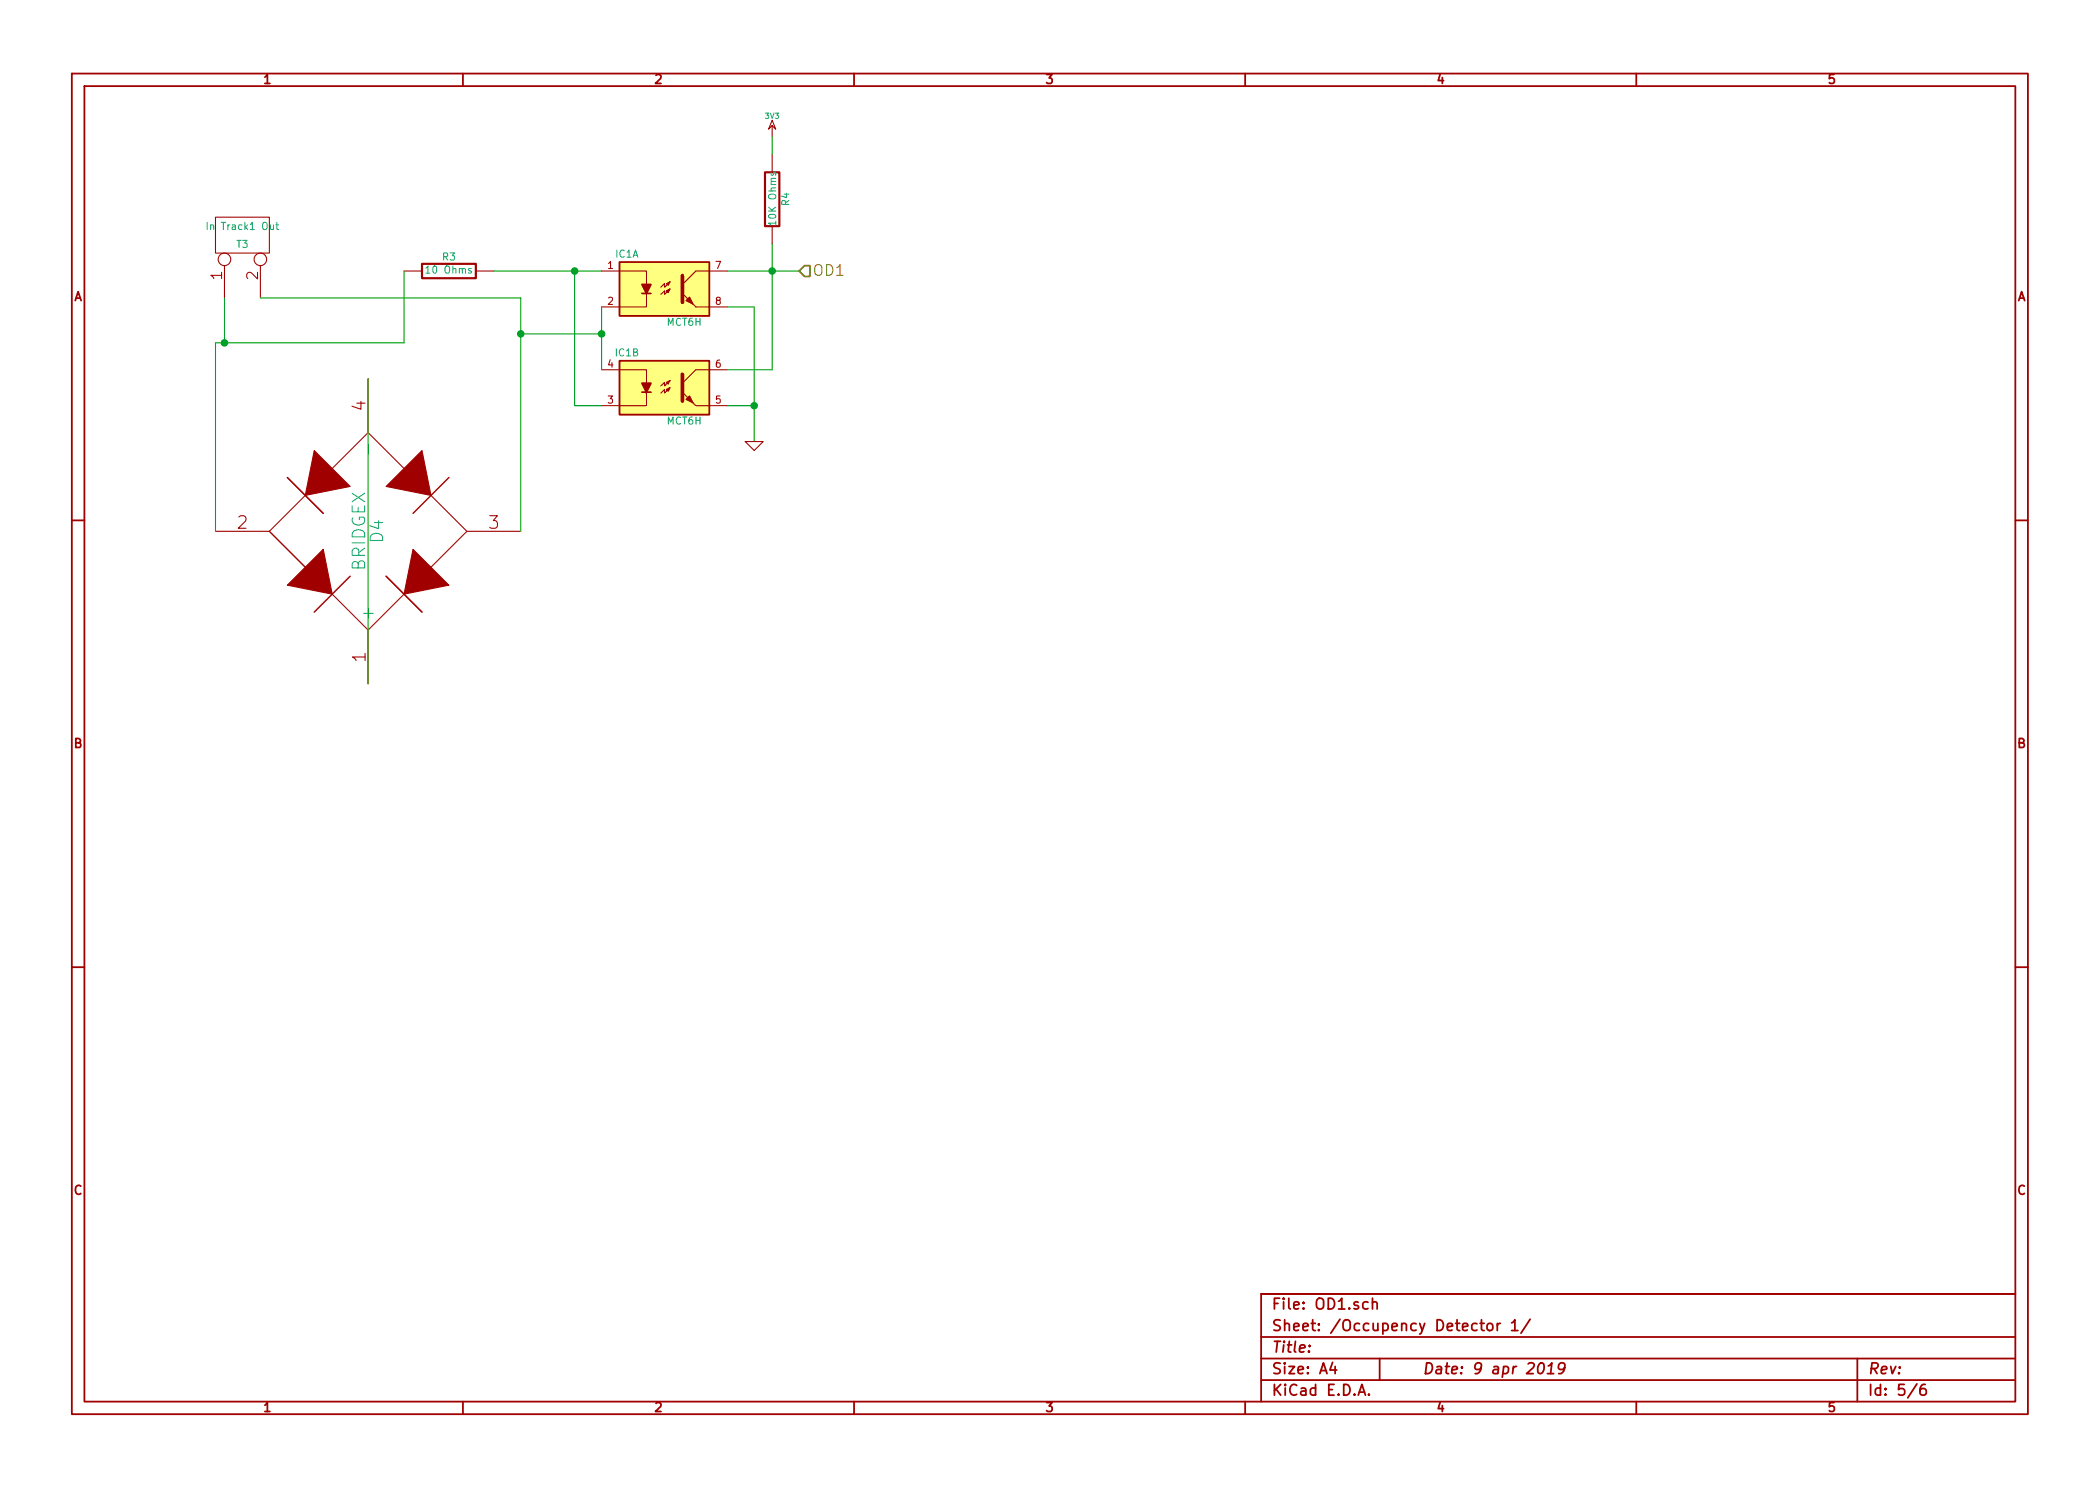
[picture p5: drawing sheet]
EESchema Schematic File Version 2
LIBS:power
LIBS:device
LIBS:transistors
LIBS:conn
LIBS:linear
LIBS:regul
LIBS:74xx
LIBS:cmos4000
LIBS:adc-dac
LIBS:memory
LIBS:xilinx
LIBS:special
LIBS:microcontrollers
LIBS:dsp
LIBS:microchip
LIBS:analog_switches
LIBS:motorola
LIBS:texas
LIBS:intel
LIBS:audio
LIBS:interface
LIBS:digital-audio
LIBS:philips
LIBS:display
LIBS:cypress
LIBS:siliconi
LIBS:opto
LIBS:atmel
LIBS:contrib
LIBS:valves
LIBS:esp32_devboards
LIBS:smalljumper
LIBS:sn65hvd233-ht
LIBS:lm2574n-5
LIBS:MCP23xxx
LIBS:tbd62x83a
LIBS:tc442x
LIBS:mct6h
LIBS:bridge
LIBS:ESP32-HalfSiding-cache
EELAYER 27 0
EELAYER END
$Descr A4 11693 8268
encoding utf-8
Sheet 5 6
Title ""
Date "9 apr 2019"
Rev ""
Comp ""
Comment1 ""
Comment2 ""
Comment3 ""
Comment4 ""
$EndDescr
$Comp
L CONN_2 T?
U 1 1
P 1350 1300
AR Path="/5C70A8FB/5CA369C3" Ref="T?"  Part="1" 
AR Path="/5C70AEE5/5CA369C3" Ref="T?"  Part="1" 
AR Path="/5C7DB984/5CA369C3" Ref="T?"  Part="1" 
AR Path="/5CA26382/5CA369C3" Ref="T3"  Part="1" 
F 0 "T3" V 1300 1300 40  0000 C CNN
F 1 "In Track1 Out" V 1400 1300 40  0000 C CNN
F 2 "~" H 1350 1300 60  0000 C CNN
F 3 "~" H 1350 1300 60  0000 C CNN
	1    1350 1300
	0    -1   -1   0   
$EndComp
$Comp
L R R?
U 1 1
P 2500 1500
AR Path="/5C70A8FB/5C831701" Ref="R?"  Part="1" 
AR Path="/5C70AEE5/5C831701" Ref="R?"  Part="1" 
AR Path="/5C7DB984/5C831701" Ref="R?"  Part="1" 
AR Path="/5CA26382/5C831701" Ref="R3"  Part="1" 
F 0 "R3" V 2580 1500 40  0000 C CNN
F 1 "10 Ohms" V 2507 1501 40  0000 C CNN
F 2 "~" V 2430 1500 30  0000 C CNN
F 3 "~" H 2500 1500 30  0000 C CNN
	1    2500 1500
	0    -1   -1   0   
$EndComp
$Comp
L MCT6H IC?
U 1 1
P 3700 1600
AR Path="/5C70A8FB/5C831704" Ref="IC?"  Part="1" 
AR Path="/5C70AEE5/5C831704" Ref="IC?"  Part="1" 
AR Path="/5C7DB984/5C831704" Ref="IC?"  Part="1" 
AR Path="/5CA26382/5C831704" Ref="IC1"  Part="1" 
F 0 "IC1" H 3490 1790 40  0000 C CNN
F 1 "MCT6H" H 3810 1410 40  0000 C CNN
F 2 "DIP-8__300" H 3540 1420 30  0001 C CIN
F 3 "~" H 3700 1600 60  0000 C CNN
	1    3700 1600
	1    0    0    -1  
$EndComp
$Comp
L MCT6H IC?
U 2 1
P 3700 2150
AR Path="/5C70A8FB/5C831706" Ref="IC?"  Part="2" 
AR Path="/5C70AEE5/5C831706" Ref="IC?"  Part="2" 
AR Path="/5C7DB984/5C831706" Ref="IC?"  Part="2" 
AR Path="/5CA26382/5C831706" Ref="IC1"  Part="2" 
F 0 "IC1" H 3490 2340 40  0000 C CNN
F 1 "MCT6H" H 3810 1960 40  0000 C CNN
F 2 "DIP-8__300" H 3540 1970 30  0001 C CIN
F 3 "~" H 3700 2150 60  0000 C CNN
	2    3700 2150
	1    0    0    -1  
$EndComp
$Comp
L R R?
U 1 1
P 4300 1100
AR Path="/5C70A8FB/5C831709" Ref="R?"  Part="1" 
AR Path="/5C70AEE5/5C831709" Ref="R?"  Part="1" 
AR Path="/5C7DB984/5C831709" Ref="R?"  Part="1" 
AR Path="/5CA26382/5C831709" Ref="R4"  Part="1" 
F 0 "R4" V 4380 1100 40  0000 C CNN
F 1 "10K Ohms" V 4307 1101 40  0000 C CNN
F 2 "~" V 4230 1100 30  0000 C CNN
F 3 "~" H 4300 1100 30  0000 C CNN
	1    4300 1100
	1    0    0    -1  
$EndComp
Wire Wire Line
	2250 1900 2250 1500
Wire Wire Line
	1200 1900 2250 1900
Wire Wire Line
	1250 1900 1250 1650
$Comp
L BRIDGEX D?
U 1 1
P 2050 2950
AR Path="/5C70A8FB/5C8316FD" Ref="D?"  Part="1" 
AR Path="/5C70AEE5/5C8316FD" Ref="D?"  Part="1" 
AR Path="/5C7DB984/5C8316FD" Ref="D?"  Part="1" 
AR Path="/5CA26382/5C8316FD" Ref="D4"  Part="1" 
F 0 "D4" H 2050 3000 70  0000 C CNN
F 1 "BRIDGEX" H 2050 2900 70  0000 C CNN
F 2 "~" H 2050 2950 60  0000 C CNN
F 3 "~" H 2050 2950 60  0000 C CNN
	1    2050 2950
	0    1    1    0   
$EndComp
Wire Wire Line
	2050 2100 2050 3800
Wire Wire Line
	1200 1900 1200 2950
Connection ~ 1250 1900
Wire Wire Line
	1450 1650 2900 1650
Wire Wire Line
	2900 1650 2900 2950
Wire Wire Line
	3350 1700 3350 2050
Wire Wire Line
	2750 1500 3350 1500
Wire Wire Line
	3200 1500 3200 2250
Wire Wire Line
	3200 2250 3350 2250
Wire Wire Line
	4300 2050 4050 2050
Wire Wire Line
	4300 1350 4300 2050
Wire Wire Line
	4050 1500 4450 1500
Wire Wire Line
	4050 1700 4200 1700
Wire Wire Line
	4200 1700 4200 2450
Wire Wire Line
	4200 2250 4050 2250
Connection ~ 3200 1500
Wire Wire Line
	3350 1850 2900 1850
Connection ~ 2900 1850
Connection ~ 3350 1850
Connection ~ 4300 1500
$Comp
L 3V3 #PWR015
U 1 1
P 4300 750
AR Path="/5C70A8FB/5C83170E" Ref="#PWR015"  Part="1" 
AR Path="/5C70AEE5/5C83170E" Ref="#PWR?"  Part="1" 
AR Path="/5C7DB984/5C83170E" Ref="#PWR014"  Part="1" 
AR Path="/5CA26382/5C83170E" Ref="#PWR033"  Part="1" 
F 0 "#PWR033" H 4300 710 30  0001 C CNN
F 1 "3V3" H 4300 860 30  0000 C CNN
F 2 "" H 4300 750 60  0000 C CNN
F 3 "" H 4300 750 60  0000 C CNN
	1    4300 750 
	1    0    0    -1  
$EndComp
Wire Wire Line
	4300 750  4300 850 
$Comp
L GND #PWR016
U 1 1
P 4200 2450
AR Path="/5C70A8FB/5C831711" Ref="#PWR016"  Part="1" 
AR Path="/5C70AEE5/5C831711" Ref="#PWR?"  Part="1" 
AR Path="/5C7DB984/5C831711" Ref="#PWR015"  Part="1" 
AR Path="/5CA26382/5C831711" Ref="#PWR034"  Part="1" 
F 0 "#PWR034" H 4200 2450 30  0001 C CNN
F 1 "GND" H 4200 2380 30  0001 C CNN
F 2 "" H 4200 2450 60  0000 C CNN
F 3 "" H 4200 2450 60  0000 C CNN
	1    4200 2450
	1    0    0    -1  
$EndComp
Connection ~ 4200 2250
Text HLabel 4450 1500 2    60   Input ~ 0
OD1
$EndSCHEMATC
